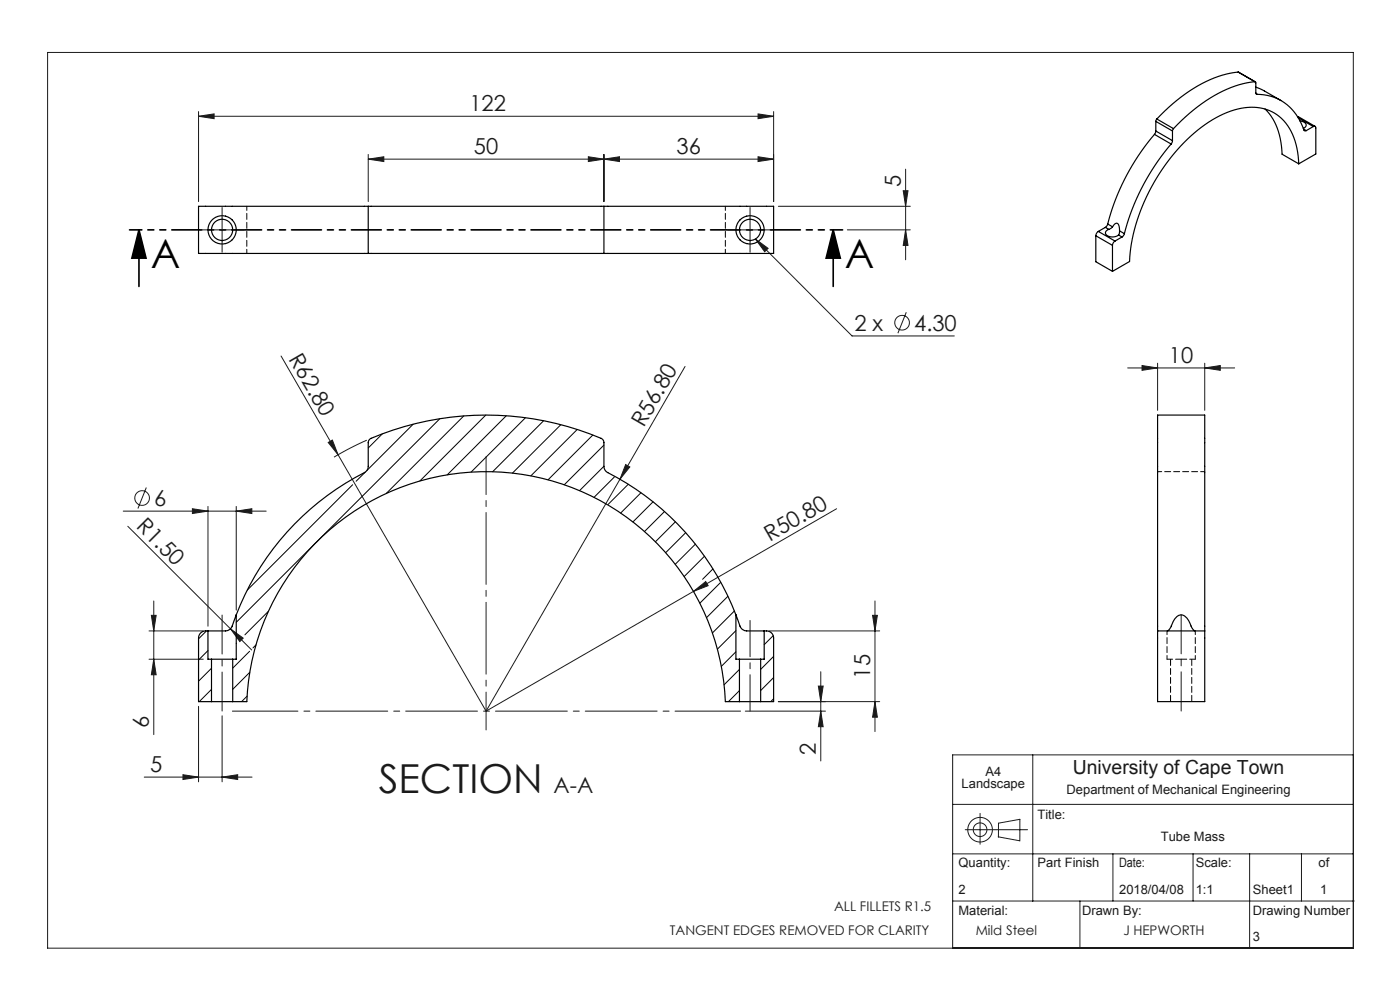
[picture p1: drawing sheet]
<svg xmlns="http://www.w3.org/2000/svg" width="297mm" height="210mm" viewBox="0 0 297 210" stroke-linecap="round" stroke-linejoin="round" font-family="sans-serif">
<g fill="none" stroke="#191924" stroke-width=".21">
<path d="M10.1 11.1h277v190h-277zM42.1 24.7l3.3-.5v1zM42.1 23.7v19.1M42.1 24.7h122M78.1 33.8l3.3-.5v1zM78.1 32.8v10M78.1 33.8h86M124.8 33.3l3.3 .5-3.3 .5zM128.1 33.8l3.3-.5v1zM128.1 32.8v10M160.8 24.2l3.3 .5-3.3 .5zM160.8 33.3l3.3 .5-3.3 .5z"/>
<path d="M164.1 23.7v19.1M192.1 35.9v19.2M44.6 48.8h5M47.1 46.3v5M156.6 48.8h5M159.1 46.3v5M160.3 50.7l20.5 20.6h21.7M160.3 50.7l2.6 2-.7 .7zM165.1 43.8h28M179.8 48.8h13.3M191.6 40.5h1l-.5 3.3zM192.1 48.8l.5 3.3h-1z"/>
<path d="M59.6 75.5l12.1 21M145.3 77.7l-13.8 24M192.3 66.2l-1.8 4.5M239.2 78h22.7M242.3 77.5l3.3 .5-3.3 .6zM245.6 77v10M255.6 78l3.3-.5v1.1zM255.6 77v10M69.6 93.9l.9-.6 1.2 3.2zM71.7 96.5l31.4 54.3M77.8 93.4l-3.5 1.7-3.4 1.9M132.7 98.5l.9 .6-2.1 2.6z"/>
<path d="M26.1 108.4h30.4M27.1 111.6l26.3 26.3M31 103.4l-1.7 4.5M40.8 107.9l3.3 .5-3.3 .5zM44.1 107.4v25.4M50.1 108.4l3.3-.5v1zM50.1 107.4v22M131.5 101.7l-28.4 49.1M177.5 107.9l-30.4 17.5M31.6 133.8h11.5M31.6 139.8h11.5M32.1 130.5h1l-.5 3.3z"/>
<path d="M32.6 139.8l.5 3.3h-1zM32.6 127.5v28.3M48.9 133.4l2.7 2-.7 .7zM147.1 125.4l2.6-2 .5 .8zM147.1 125.4l-44 25.4M163.1 133.8h23.5M185.1 130.5h1l-.5 3.3zM185.6 127.5v27.7M42.1 149.8v16M47.1 151.8v14M158.1 150.8h17M173.6 145.5h1l-.5 3.3z"/>
<path d="M174.1 142.5v18.9M174.1 150.8l.5 3.3h-1zM185.6 148.8l.5 3.3h-1zM186.6 148.8h-21.5M30.6 164.8h22.9M38.8 164.3l3.3 .5-3.3 .5zM47.1 164.8l3.3-.5v1zM202.1 170.6h85M204.8 176h13.2M207.9 172.5v6.6M211.8 177.5l4.5 .8M211.8 177.5v-2.9l4.6-.8v4.6"/>
<path d="M219.1 160.1v31M287.1 160.1h-85v41M202.1 191.1h85.2M202.1 181.1h85M229.1 191.1v10M236.1 181.1v10M253.1 181.1v10M265.1 181.1v20M276.1 181.1v10"/>
<circle cx="191.4" cy="68.5" r="1.56"/>
<circle cx="30.1" cy="105.6" r="1.56"/>
<circle cx="207.9" cy="176" r="1.45"/>
<circle cx="207.9" cy="176" r="2.61"/>
</g>
<path d="M29.5 48.8l1.5 6h-3zM29.5 48.8v12M176.8 48.8l1.5 6h-3zM176.8 48.8v12" fill="none" stroke="#000" stroke-width=".35"/>
<path d="M178.8 48.8h-151.3" fill="none" stroke="#000" stroke-width=".35" stroke-dasharray="6.3 1.3 1.3 1.3 1.3 1.3" stroke-dashoffset="3.7"/>
<path d="M44.6 48.8h-2.2M47.1 46.3v-2.3M47.1 51.3v2.2M49.6 48.8h2.3M156.6 48.8h-2.2M159.1 46.3v-2.3M159.1 51.3v2.2M161.6 48.8h2.3" fill="none" stroke="#191924" stroke-width=".21" stroke-dasharray="15.2 1.3 1.3 1.3"/>
<path d="M250.6 150.8v-20.4" fill="none" stroke="#191924" stroke-width=".21" stroke-dasharray="15.2 1.3 1.3 1.3" stroke-dashoffset="6.9"/>
<path d="M159.1 131.6v19.2" fill="none" stroke="#191924" stroke-width=".21" stroke-dasharray="15.2 1.3 1.3 1.3" stroke-dashoffset="7.5"/>
<path d="M47.1 130.5v20.3" fill="none" stroke="#191924" stroke-width=".21" stroke-dasharray="15.2 1.3 1.3 1.3" stroke-dashoffset="7"/>
<path d="M103.1 96.9v57.9" fill="none" stroke="#191924" stroke-width=".21" stroke-dasharray="15.2 1.3 1.3 1.3" stroke-dashoffset="7.2"/>
<path d="M157.1 150.8h-107.8" fill="none" stroke="#191924" stroke-width=".21" stroke-dasharray="15.2 1.3 1.3 1.3" stroke-dashoffset="1.3"/>
<path d="M176.8 48.8l1.5 6h-3zM29.5 48.8l1.5 6h-3z" fill="#000"/>
<g fill="#191924">
<path d="M160.3 50.7l2.6 2-.7 .7z"/>
<path d="M69.6 93.9l.9-.6 1.2 3.2z"/>
<path d="M48.9 133.4l2.7 2-.7 .7z"/>
<path d="M147.1 125.4l2.6-2 .5 .8z"/>
<path d="M132.7 98.5l.9 .6-2.1 2.6z"/>
<path d="M174.1 150.8l.5 3.3h-1zM173.6 145.5h1l-.5 3.3z"/>
<path d="M191.6 40.5h1l-.5 3.3zM192.1 48.8l.5 3.3h-1z"/>
<path d="M255.6 78l3.3-.5v1.1zM242.3 77.5l3.3 .5-3.3 .6z"/>
<path d="M47.1 164.8l3.3-.5v1zM38.8 164.3l3.3 .5-3.3 .5z"/>
<path d="M50.1 108.4l3.3-.5v1zM40.8 107.9l3.3 .5-3.3 .5z"/>
<path d="M185.1 130.5h1l-.5 3.3zM185.6 148.8l.5 3.3h-1zM32.1 130.5h1l-.5 3.3zM32.6 139.8l.5 3.3h-1z"/>
<path d="M78.1 33.8l3.3-.5v1zM124.8 33.3l3.3 .5-3.3 .5zM42.1 24.7l3.3-.5v1zM160.8 24.2l3.3 .5-3.3 .5zM128.1 33.8l3.3-.5v1zM160.8 33.3l3.3 .5-3.3 .5z"/>
</g>
<g fill="none" stroke="#000" stroke-width=".25">
<path d="M262.7 15.3a27.5 27.5 0 0 0-15.6 8.3l-1.7 1.6M262.7 15.3l3.6 2.1M262.7 15.3l3.5 2M266.2 17.3l.2 .2v2.2l.3 .3M266.2 17.3a27.5 27.5 0 0 0-15.6 8.3l-1.6 1.7M266.4 18.5l1.4 .6 4 2.2M266.5 19.9l.2 .1M244.9 28.5a47.8 47.8 0 0 0-9.9 19M244.9 28.5l3.5 2M245.2 27.8l-.3 .7M245.2 25.7l3.5 2.1M245.2 27.8l3.5 2"/>
<path d="M245.2 25.7v2.1M245.4 25.2l-.2 .5M245.4 25.2l3.6 2.1M248.4 30.5a47.8 47.8 0 0 0-9.9 19.1M248.7 29.8l-.3 .7M248.7 27.8v2M249 27.3l-.3 .5M266.7 20a10.4 10.4 0 0 1 10 7.7h.4M268.4 23.1a13.3 13.3 0 0 1 3.6 9.6l3.5 2.1M275.3 24.7l3.7 2.1M275.4 25l3.2 1.8M275.5 34.8a12.8 12.8 0 0 0-4.5-10.4 10.9 10.9 0 0 0-10.7-.5 33.5 33.5 0 0 0-15 14 37.8 37.8 0 0 0-5.7 17.6l-3.6 2.1"/>
<path d="M275.8 25.7a.94 .94 0 0 1 1 .3 .94 .94 0 0 1 .1 .9l-.4 .3M276.5 27.4l.6 .3M278.6 26.8a.32 .32 0 0 1 .4 0 .32 .32 0 0 1 .1 .4v5.5l-3.6 2.1M278.6 26.8l-1.5 .9M78.1 43.8h50M78.1 53.8h50M78.1 43.8h-36v10h36M78.1 43.8v10M128.1 43.8h36v10h-36M128.1 43.8v10M232.5 50l3.5 2.1M232.5 50v5.5l3.5 2.1"/>
<path d="M233 49.1l-.4 .4-.1 .5M233 49.1l3.5 2M234.5 48.2l.7 .5M234.5 48.2l-1.5 .9M235 47.5l-.5 .7M235 47.5l1 .6M235.2 48.7a.77 .77 0 0 0-.7 .8 .77 .77 0 0 0 .9 .7 2.17 2.17 0 0 0 1.9-.4M236 52.1v5.5M236 48.1l.5-.6 .5-.1 .4 .6 .1 1M236 48.1l-.8 .6M236.5 51.1l-.3 .4-.2 .6M237.3 49.8l.7 .5"/>
<path d="M237.5 49l-.2 .8M237.5 49l1 .6M238 50.3l-1.5 .8M238.5 49.6l-.5 .7M44.1 133.8a1.61 1.61 0 0 0-2 1.5v13.5h2.8M44.1 133.8v6h.8M44.9 139.8h4.5M44.9 139.8v9M49.4 139.8v9M50.1 130.4l-.5 1.4a2.13 2.13 0 0 1-1.7 2h-3.8M50.1 130.4a57.3 57.3 0 0 1 27.5-30.4l.5-.9v-5.2a1 1 0 0 1 .6-.9 62.2 62.2 0 0 1 49.2 .2l.2 .7v5a1.5 1.5 0 0 0 .8 1.4 56.8 56.8 0 0 1 27.2 30.1M50.1 130.4v9.4h-.7"/>
<path d="M156.1 130.4l.7 1.9a1.74 1.74 0 0 0 2.1 1.5h3.2M156.1 130.4v9.4h.8M156.9 139.8h4.5M156.9 139.8v9M161.4 139.8v9M162.1 133.8a1.61 1.61 0 0 1 2 1.5v13.5h-2.7M162.1 133.8v6h-.7M245.6 133.8v15h10v-15M245.6 133.8v-45.8h10v45.8M245.6 133.8h10M247.7 133.8l.7-.8a3.3 3.3 0 0 1 2.1-2.6 2.83 2.83 0 0 1 2.2 2.4l.4 .7 .4 .3M44.9 148.8h4.5"/>
<path d="M49.4 148.8h3a50.8 50.8 0 0 1 50.7-48.8 50.8 50.8 0 0 1 50.8 48.8h3M156.9 148.8h4.5"/>
<circle cx="47.1" cy="48.8" r="2.25"/>
<circle cx="47.1" cy="48.8" r="3"/>
<circle cx="159.1" cy="48.8" r="3"/>
<circle cx="159.1" cy="48.8" r="2.25"/>
</g>
<path d="M52.4 53.8v-10M153.9 53.8v-10M255.6 100h-10" fill="none" stroke="#000" stroke-width=".21" stroke-dasharray="1.3 .6" stroke-dashoffset=".4"/>
<g fill="none" stroke="#000" stroke-width=".21">
<path d="M81.1 92l-3 3M87.7 90l-9.9 9.8M93.3 88.8l-43.2 43.2M98.4 88.2l-16.5 16.5M103.1 88l-14 14M107.4 88.2l-12.5 12.5M111.5 88.6l-11.6 11.5M115.3 89.2l-10.8 10.9M119 90.1l-10.3 10.3M122.5 91.1l-9.9 9.8M125.8 92.3l-9.5 9.5M128.1 94.4l-8.4 8.4"/>
<path d="M128.1 98.9l-5.2 5.2M74.8 102.8l-22.4 22.4M77.5 100.1l-2 2M130.4 101.2l-4.4 4.3M133.3 102.7l-4.3 4.3M136 104.5l-4.3 4.3M138.5 106.4l-4.2 4.3M141 108.5l-4.3 4.3M143.3 110.7l-4.3 4.2M145.5 113l-4.3 4.2M147.5 115.4l-4.3 4.3M149.4 118l-4.3 4.3"/>
<path d="M43.8 133.8l-1.7 1.7M44.1 138l-2 2M50.2 136.4l-.1 .1M53 138.2l-3.6 3.5M54.3 136.8l-.6 .6M56.9 129.7l-4.9 5M151.2 120.7l-2.1 2.2M152.9 123.5l-4.4 4.5M154.4 126.5l-4.5 4.5M155.8 129.6l-4.7 4.7M156.1 133.8l-3.9 3.9M156.1 138.3l-3.1 3.1"/>
<path d="M164 134.8l-1.9 1.9M164.1 139.2l-2.7 2.8M44.9 141.7l-2.8 2.8M44.9 146.2l-2.6 2.6M52.4 147.7l-1.1 1.1M53 142.6l-3.6 3.6M156.9 142l-3.3 3.3M156.9 146.5l-2.4 2.3M164.1 143.7l-2.7 2.8M164.1 148.2l-.6 .6"/>
</g>
<path d="M247.6 139.8h3M250.6 139.8h3" fill="none" stroke="#000" stroke-width=".21" stroke-dasharray="1.3 .6" stroke-dashoffset=".1"/>
<path d="M247.6 133.8v6M253.6 139.8v-6" fill="none" stroke="#000" stroke-width=".21" stroke-dasharray="1.3 .6" stroke-dashoffset=".5"/>
<path d="M248.3 139.8v9M252.8 148.8v-9" fill="none" stroke="#000" stroke-width=".21" stroke-dasharray="1.3 .6" stroke-dashoffset="-.1"/>
<g font-size="8.5">
<text x="32" y="56.9">A</text>
<text x="179.3" y="56.9">A</text>
</g>
<text font-size="8.5" fill="#191924" x="80.3" y="168.3">SECTION</text>
<g font-size="4.7" fill="#191924">
<text x="99.6" y="23.7">122</text>
<text x="100.5" y="32.7">50</text>
<text x="143.5" y="32.7">36</text>
<text x="191.1" y="39.8" transform="rotate(-90 191.1 39.8)">5</text>
<text x="181.2" y="70.2">2 x</text>
<text x="193.9" y="70.2">4.30</text>
<text x="61.2" y="76.1" transform="rotate(60 61.2 76.1)">R62.80</text>
<text x="248" y="77">10</text>
<text x="136.6" y="90.9" transform="rotate(-60 136.6 90.9)">R56.80</text>
<text x="32.7" y="107.4">6</text>
<text x="28.7" y="111.8" transform="rotate(45 28.7 111.8)">R1.50</text>
<text x="163.3" y="114.9" transform="rotate(-30 163.3 114.9)">R50.80</text>
<text x="184.6" y="144" transform="rotate(-90 184.6 144)">15</text>
<text x="31.6" y="154.5" transform="rotate(-90 31.6 154.5)">6</text>
<text x="173.1" y="160.1" transform="rotate(-90 173.1 160.1)">2</text>
<text x="31.9" y="163.8">5</text>
<text x="117.5" y="168.3">A-A</text>
</g>
<text font-size="4.1" fill="#191924" x="227.6" y="164.3">University of Cape Town</text>
<g font-size="2.8" fill="#191924">
<text x="177" y="193.3">ALL FILLETS R1.5</text>
<text x="142.1" y="198.3">TANGENT EDGES REMOVED FOR CLARITY</text>
<text x="207" y="198.3">Mild Steel</text>
<text x="238.3" y="198.3">J HEPWORTH</text>
</g>
<g font-size="2.7" fill="#191924">
<text x="204" y="167.2">Landscape</text>
<text x="209.1" y="164.6">A4</text>
<text x="220.1" y="173.7">Title:</text>
<text x="226.3" y="168.5">Department of Mechanical Engineering</text>
<text x="246.3" y="178.4">Tube Mass</text>
<text x="203.3" y="184">Quantity:</text>
<text x="220.1" y="184">Part Finish</text>
<text x="237.4" y="184">Date:</text>
<text x="253.7" y="184">Scale:</text>
<text x="279.7" y="184">of</text>
<text x="203.3" y="189.6">2</text>
<text x="237.4" y="189.6">2018/04/08</text>
<text x="253.7" y="189.6">1:1</text>
<text x="265.8" y="189.6">Sheet1</text>
<text x="280.1" y="189.6">1</text>
<text x="203.3" y="194.1">Material:</text>
<text x="229.6" y="194.1">Drawn By:</text>
<text x="265.8" y="194.1">Drawing Number</text>
<text x="265.8" y="199.6">3</text>
</g>
</svg>
